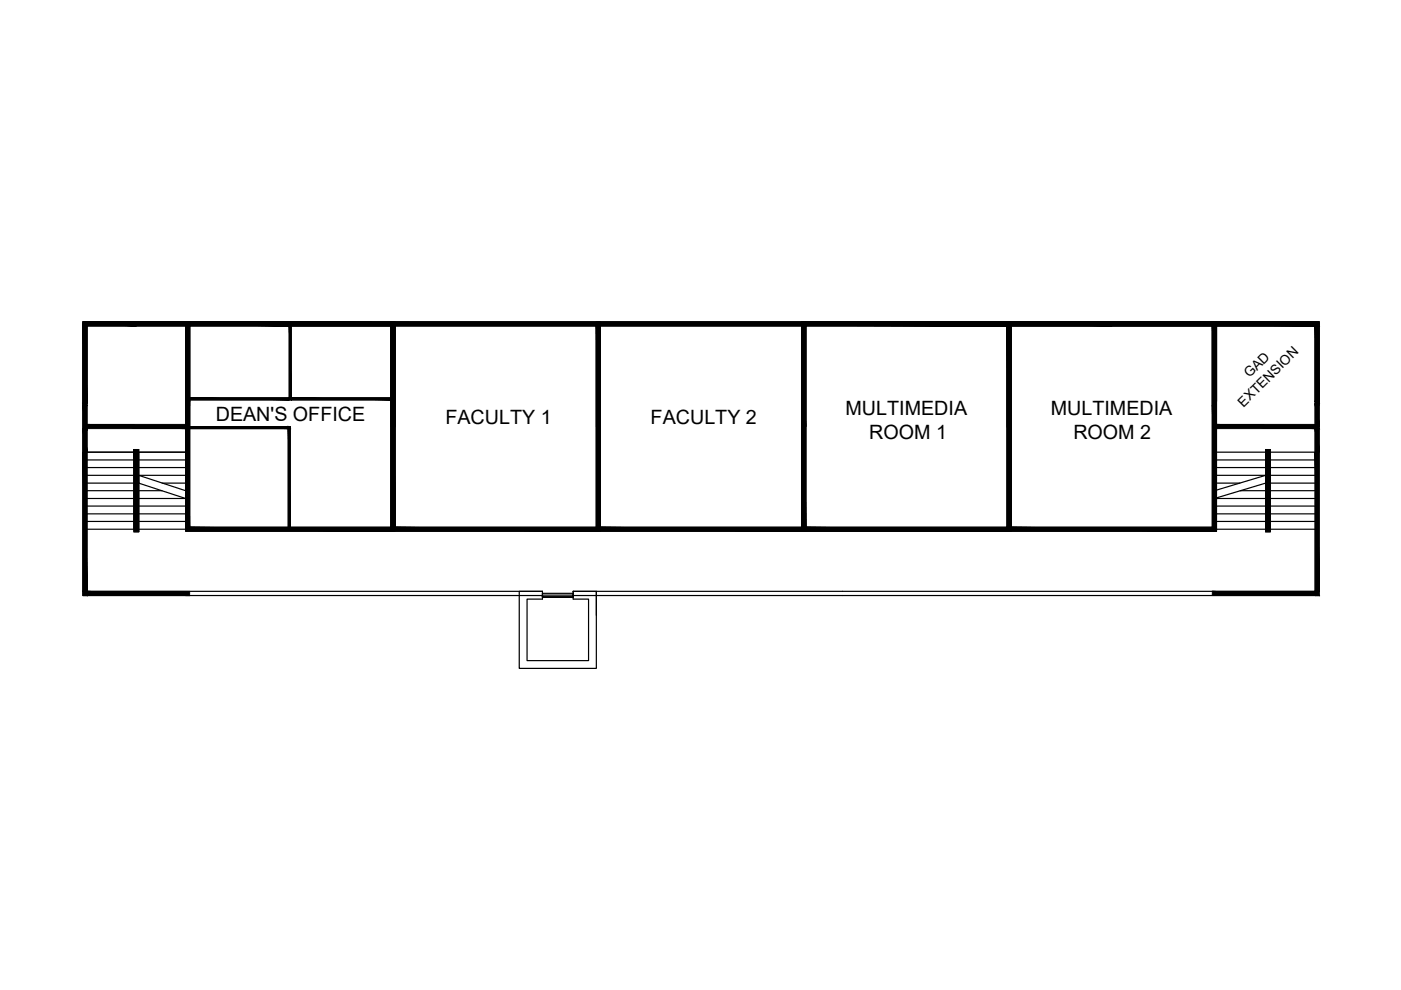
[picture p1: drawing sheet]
<svg xmlns="http://www.w3.org/2000/svg" width="297mm" height="210mm" viewBox="0 0 297 210" stroke-linecap="round" stroke-linejoin="round" font-family="sans-serif">
<!-- layer: hatches -->
<g fill="none" stroke="#000" stroke-width=".25">
<path d="M17.6 68.2v58.1h97.4M18.4 69.1v56.3h96.6M39.4 69.1v43.5h44.4M39.4 68.2h218.5M39.8 68.7h-21.8v16.8M39.8 69.1v43.1M40.2 69.1h42.7v42.7h-42.7zM40.2 69.1v42.7M61.3 69.1v15.7M61.5 69.1h21.4v42.7M61.8 69.1v15.7M83.8 69.1h42.6v42.7h-42.6z"/>
<path d="M83.8 69.1v42.7M126.4 69.1v42.7M127.3 69.1h42.7v42.7h-42.7zM127.3 69.1v42.7M170 69.1v42.7M170.8 69.1h42.7v42.7h-42.7zM170.8 69.1v42.7M213.5 69.1v42.7M213.9 68.7h65.4v56.7M213.9 69.1h64.9v56.3M213.9 68.2h65.8v58.1h-.9v-.9h.9h-158.2M213.9 69.1v43.1h-43.5v-43.1v43.1h-43.5v-43.1v43.1h-43.6v-43.1v43.1h-43.5"/>
<path d="M213.9 69.1v43.1v-43.1M213.9 69.1v43.1h43.6v-43.1v16.4M213.9 68.2v.9v-.9M214.4 69.1h42.6v42.7h-42.6zM214.4 69.1v42.7M257 68.2h22.7v17.8M257 69.1v16.9M257.9 69.1v43.5h-44M17.6 86v-17.8h22.6h-22.6v58.1h.8v-.9h-.8M18.4 85.1v-16h21v16M18.4 95.9h10v16.3h-10M18.4 99.1h10"/>
<path d="M18.4 97.5h10M28.4 95.3h1v17.5h-1zM29.4 95.9h10h-10v16.3h10.4M29.4 99.1h10M29.4 97.5h10M40.2 84.8h42.7M40.2 84.4h42.7M40.2 90.5h21.3v21.3M40.2 90.9h21.3M61.1 90.5v21.3M257.9 85.1v-16h20.9v16M257.9 95.9h10.4v16.3h-10.8"/>
<path d="M257.9 99.1h10.4M257.9 97.5h10.4M268.3 95.3h1v17.5h-1zM269.3 99.1h9.5M269.3 97.5h9.5M278.8 95.9h-9.5v16.3h9.5M279.3 85.5v-16.8h-261.3v56.7M18.4 110.6h10M18.4 109h10M18.4 107.3h10M18.4 105.7h10M18.4 104h10"/>
<path d="M18.4 102.4h10M18.4 100.8h10M29.4 102.4h.1M29.4 100.8l10 3.2v1.7l-10-3.3zM29.4 110.6h10M29.4 109h10M29.4 107.3h10M29.4 105.7h10M29.4 104h5M29.4 100.8h10M34.4 102.4h5M82.9 112.6h131"/>
<path d="M83.3 112.2v.4M126.9 112.2v.4M170.4 112.2v.4M213.5 112.6h.9M213.9 112.6v-.4v.4M257.5 104v1.7M257.9 110.6h10.4M257.9 109h10.4M257.9 107.3h10.4M257.9 105.7h10.4M257.9 102.4h5M257.9 100.8h10.4"/>
<path d="M262.9 104h5.4M268.3 100.8v1.6l-10.4 3.2M268.3 100.8l-10.4 3.1M269.3 110.6h9.5M269.3 109h9.5M269.3 107.3h9.5M269.3 105.7h9.5M269.3 104h9.5M269.3 102.4h9.5M269.3 100.8h9.5M39.4 126.3h.8M39.8 125.8h.1"/>
<path d="M115 125.4h-4.9v16.3h16.3v-16.3h-4.9M115 125.4v1.6h-3.3v13.1h13.1v-13.1h-3.3v-1.6M115 125.8h6.5v.8h-6.5v-.4h6.5v.4h-6.5zM121.5 126.3h158.2M126.4 125.4v5.1"/>
</g>
<g fill="#000" stroke="#000" stroke-width=".21">
<path d="M17.6 68.7l.4 16.8v-16.8zM17.6 68.7l.4 16.8h-.4z"/>
<path d="M18 69.1l.4 16.4v-16.4zM18 69.1l.4 16.4h-.4z"/>
<path d="M18 68.7l10.9 .4v-.4zM18 68.7l10.9 .4h-10.9z"/>
<path d="M39.4 69.1l.4 16v-16zM39.4 69.1l.4 16h-.4z"/>
<path d="M39.8 69.1l.4 42.7v-42.7zM39.8 69.1l.4 42.7h-.4z"/>
<path d="M39.4 69.1l.8 16v-16zM39.4 69.1l.8 16h-.8z"/>
<path d="M28.9 68.7l32.6 .4v-.4zM28.9 68.7l32.6 .4h-32.6z"/>
<path d="M61.3 69.1l.5 15.3v-15.3zM61.3 69.1l.5 15.3h-.5z"/>
<path d="M82.9 69.1l.4 42.7v-42.7zM82.9 69.1l.4 42.7h-.4z"/>
<path d="M83.3 69.1l.5 42.7v-42.7zM83.3 69.1l.5 42.7h-.5z"/>
<path d="M82.9 69.1l.9 21.4v-21.4zM82.9 69.1l.9 21.4h-.9z"/>
<path d="M126.4 69.1l.5 42.7v-42.7zM126.4 69.1l.5 42.7h-.5z"/>
<path d="M126.9 69.1l.4 42.7v-42.7zM126.9 69.1l.4 42.7h-.4z"/>
<path d="M126.4 69.1l.9 21.4v-21.4zM126.4 69.1l.9 21.4h-.9z"/>
<path d="M170 69.1l.4 42.7v-42.7zM170 69.1l.4 42.7h-.4z"/>
<path d="M170.4 69.1l.4 42.7v-42.7zM170.4 69.1l.4 42.7h-.4z"/>
<path d="M170 69.1l.8 21.4v-21.4zM170 69.1l.8 21.4h-.8z"/>
<path d="M213.5 69.1l.4 42.7v-42.7zM213.5 69.1l.4 42.7h-.4z"/>
<path d="M17.6 68.2l196.3 .5v-.5zM17.6 68.2l196.3 .5h-196.3z"/>
<path d="M61.5 68.7l152.4 .4v-.4zM61.5 68.7l152.4 .4h-152.4z"/>
<path d="M213.5 69.1l.4 21.4v-21.4zM213.5 69.1l.4 21.4h-.4z"/>
<path d="M213.9 69.1l.5 42.7v-42.7zM213.9 69.1l.5 42.7h-.5z"/>
<path d="M213.9 68.7l21.8 .4v-.4zM213.9 68.7l21.8 .4h-21.8z"/>
<path d="M257 69.1l.5 16.9v-16.9zM257 69.1l.5 16.9h-.5z"/>
<path d="M257.5 69.1l.4 43.1v-43.1zM257.5 69.1l.4 43.1h-.4z"/>
<path d="M235.7 68.7l43.6 .4v-.4zM235.7 68.7l43.6 .4h-43.6z"/>
<path d="M278.8 69.1l.5 16v-16zM278.8 69.1l.5 16h-.5z"/>
<path d="M213.9 68.2l65.8 .5v-.5zM213.9 68.2l65.8 .5h-65.8z"/>
<path d="M279.3 68.7l.4 .4v-.4zM279.3 68.7l.4 .4h-.4z"/>
<path d="M279.3 69.1l.4 16v-16zM279.3 69.1l.4 16h-.4z"/>
<path d="M17.6 90.9l.4 5v-5zM17.6 90.9l.4 5h-.4z"/>
<path d="M17.6 95.9l.4 29.5v-29.5zM17.6 95.9l.4 29.5h-.4z"/>
<path d="M17.6 85.5l.4 .5v-.5zM17.6 85.5l.4 .5h-.4z"/>
<path d="M17.6 86l.4 5.3v-5.3zM17.6 86l.4 5.3h-.4z"/>
<path d="M18 90.9l.4 5v-5zM18 90.9l.4 5h-.4z"/>
<path d="M18 95.9l.4 29.5v-29.5zM18 95.9l.4 29.5h-.4z"/>
<path d="M18 85.5l.4 .5v-.5zM18 85.5l.4 .5h-.4z"/>
<path d="M18 86l.4 5.3v-5.3zM18 86l.4 5.3h-.4z"/>
<path d="M28.4 95.3l1 17.5v-17.5zM28.4 95.3l1 17.5h-1z"/>
<path d="M18.4 90l21 .5v-.5zM18.4 90l21 .5h-21z"/>
<path d="M18.4 90.5l21 .4v-.4zM18.4 90.5l21 .4h-21z"/>
<path d="M39.4 85.1l.4 27.1v-27.1zM39.4 85.1l.4 27.1h-.4z"/>
<path d="M39.4 85.1l.8 5.4v-5.4zM39.4 85.1l.8 5.4h-.8z"/>
<path d="M40.2 90.5l20.9 .4v-.4zM40.2 90.5l20.9 .4h-20.9z"/>
<path d="M40.2 84.4l21.1 .4v-.4zM40.2 84.4l21.1 .4h-21.1z"/>
<path d="M61.1 90.5l.4 .4v-.4zM61.1 90.5l.4 .4h-.4z"/>
<path d="M61.1 90.9l.4 20.9v-20.9zM61.1 90.9l.4 20.9h-.4z"/>
<path d="M61.3 84.4l.5 .4v-.4zM61.3 84.4l.5 .4h-.5z"/>
<path d="M61.8 84.4l21.1 .4v-.4zM61.8 84.4l21.1 .4h-21.1z"/>
<path d="M257 86l.5 25.8v-25.8zM257 86l.5 25.8h-.5z"/>
<path d="M268.3 95.3l1 17.5v-17.5zM268.3 95.3l1 17.5h-1z"/>
<path d="M257.9 90l20.9 .5v-.5zM257.9 90l20.9 .5h-20.9z"/>
<path d="M257.9 90.5l20.9 .4v-.4zM257.9 90.5l20.9 .4h-20.9z"/>
<path d="M278.8 85.1l.5 .4v-.4zM278.8 85.1l.5 .4h-.5z"/>
<path d="M278.8 85.5l.5 5v-5zM278.8 85.5l.5 5h-.5z"/>
<path d="M278.8 90.5l.5 .4v-.4zM278.8 90.5l.5 .4h-.5z"/>
<path d="M278.8 90.9l.5 5v-5zM278.8 90.9l.5 5h-.5z"/>
<path d="M278.8 95.9l.5 29.5v-29.5zM278.8 95.9l.5 29.5h-.5z"/>
<path d="M279.3 85.1l.4 .4v-.4zM279.3 85.1l.4 .4h-.4z"/>
<path d="M279.3 85.5l.4 5v-5zM279.3 85.5l.4 5h-.4z"/>
<path d="M279.3 90.5l.4 .4v-.4zM279.3 90.5l.4 .4h-.4z"/>
<path d="M279.3 90.9l.4 5v-5zM279.3 90.9l.4 5h-.4z"/>
<path d="M279.3 95.9l.4 29.5v-29.5zM279.3 95.9l.4 29.5h-.4z"/>
<path d="M39.8 111.8l43.5 .4v-.4zM39.8 111.8l43.5 .4h-43.5z"/>
<path d="M39.4 112.2l43.9 .4v-.4zM39.4 112.2l43.9 .4h-43.9z"/>
<path d="M83.3 111.8l43.6 .4v-.4zM83.3 111.8l43.6 .4h-43.6z"/>
<path d="M83.3 112.2l43.6 .4v-.4zM83.3 112.2l43.6 .4h-43.6z"/>
<path d="M126.9 111.8l43.5 .4v-.4zM126.9 111.8l43.5 .4h-43.5z"/>
<path d="M126.9 112.2l43.5 .4v-.4zM126.9 112.2l43.5 .4h-43.5z"/>
<path d="M170.4 111.8l43.5 .4v-.4zM170.4 111.8l43.5 .4h-43.5z"/>
<path d="M170.4 112.2l43.5 .4v-.4zM170.4 112.2l43.5 .4h-43.5z"/>
<path d="M213.9 111.8l43.6 .4v-.4zM213.9 111.8l43.6 .4h-43.6z"/>
<path d="M213.9 112.2l44 .4v-.4zM213.9 112.2l44 .4h-44z"/>
<path d="M17.6 125.4l.8 .9v-.9zM17.6 125.4l.8 .9h-.8z"/>
<path d="M18.4 125.4l21.8 .9v-.9zM18.4 125.4l21.8 .9h-21.8z"/>
<path d="M257 125.4l21.8 .9v-.9zM257 125.4l21.8 .9h-21.8z"/>
<path d="M278.8 125.4l.9 .9v-.9zM278.8 125.4l.9 .9h-.9z"/>
</g>
<g font-size="4.2">
<text x="45.7" y="89.2">DEAN'S OFFICE</text>
<text x="94.4" y="90">FACULTY 1</text>
<text x="138" y="90">FACULTY 2</text>
<text x="179.3" y="88.1">MULTIMEDIA</text>
<text x="222.8" y="88.1">MULTIMEDIA</text>
<text x="184.3" y="93.1">ROOM 1</text>
<text x="227.6" y="93.1">ROOM 2</text>
</g>
<g font-size="2.9">
<text x="264.9" y="80.2" transform="rotate(-44 264.9 80.2)">GAD</text>
<text x="263.6" y="86.4" transform="rotate(-45 263.6 86.4)">EXTENSION</text>
</g>
</svg>
